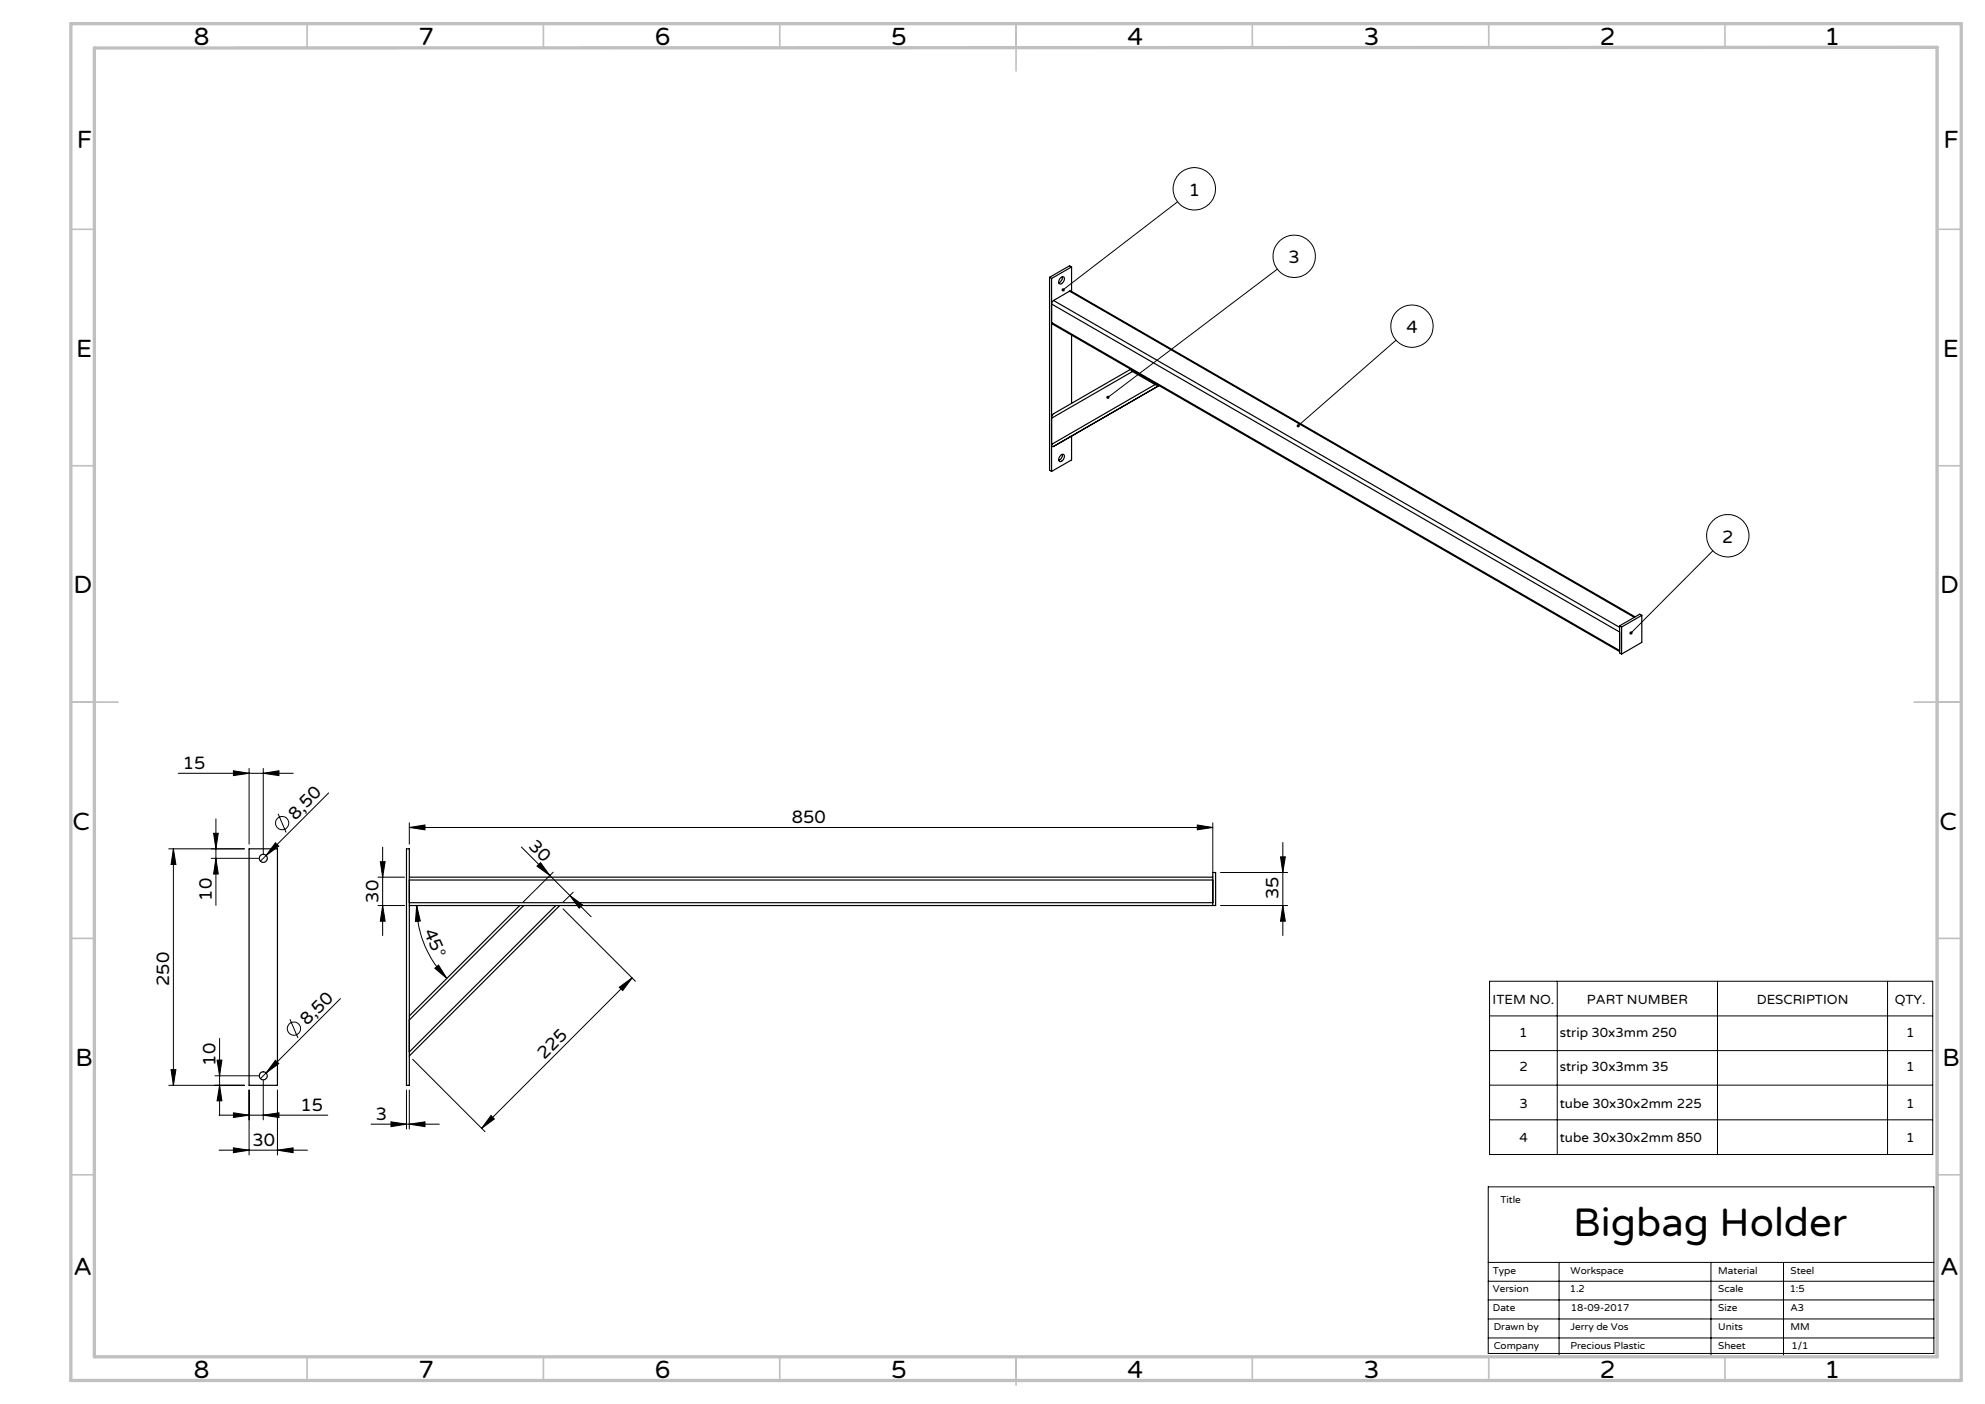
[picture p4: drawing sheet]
<svg xmlns="http://www.w3.org/2000/svg" width="420mm" height="297mm" viewBox="0 0 420 297" stroke-linecap="round" stroke-linejoin="round" font-family="sans-serif">
<!-- layer: Laag 1 -->
<g fill="none" stroke="#000" stroke-width=".21">
<path d="M249.2 42.7l-24.3 18.6M270.3 56.9l-35.9 27.2M295.4 72l-20.7 18.1M362.4 116.5l-17.3 17.4M35.7 179.6h16M36.7 179.6v50M36.7 179.6l.5 3.3h-1zM37.7 163.6h24.4M45.2 176.3h1l-.5 3.3zM45.7 173.2v18.3M49.4 163.1l3.3 .5-3.3 .5zM52.7 162.6v16"/>
<path d="M55.7 163.6l3.3-.5v1zM55.7 162.6v18M58.3 178.3l.7 .7-2.7 2zM58.8 172.2l1.7 3.9M69.5 167.7l-13.2 13.3M81 179.2v18.7M86.6 175l3.3-.5v1zM86.6 174.1v4.5M86.6 175h170M110.3 179.2l14.8 14.7M253.3 174.5l3.3 .5-3.3 .5zM256.6 174.1v10.5"/>
<path d="M271.4 178.2v19.7M44.7 181.6h10M45.7 181.6l.5 3.3h-1zM56.3 181l-1.2 1.2M80 191.6h5.6M80 185.6h5.6M80.5 182.3h1l-.5 3.3zM81 191.6l.5 3.3h-1zM88.2 191.6l.7 3.2-1 .1zM88.2 191.6a22 22 0 0 0 6.3 15.4M113.6 183.2l.8-.7 1.9 2.7zM117.1 184.5l-6.4 6.3"/>
<path d="M119.1 192.3l15.3 15.3M120.6 189.4l2.7 2-.7 .7zM121.3 188.7l-2.2 2.1M258.2 184.6h14.3M258.2 191.6h14.3M270.9 181.3h1.1l-.6 3.3zM271.4 191.6l.6 3.3h-1.1zM46.5 219.7v16.2M61.3 215.6l1.7 4M72 211.2l-16.9 17M92 204.8l.8-.7 1.7 2.9zM131 208.8l2.7-1.9-1.9 2.6z"/>
<path d="M133.7 206.9l-31.8 31.8M315.2 207.6h93.7v36.6h-93.7zM315.2 214.9h93.7M329.5 207.6v36.6M363.4 207.6v36.6M399.4 207.6v36.6M35.7 229.6h16M36.2 226.3h1l-.5 3.3zM45.5 227.6h9.2M45.9 224.3h1.1l-.5 3.3zM46.4 235.9h23M46.5 229.6l.5 3.3h-1.1z"/>
<path d="M49.4 235.4l3.3 .5-3.3 .5zM52.7 230.6v13.7M55.7 235.9l3.3-.5v1zM55.7 228.6v8.3M58.3 224.3l.7 .7-2.7 2zM58.7 230.6v13.7M78.5 237.8h14.5M82.7 237.3l3.3 .5-3.3 .5zM86 230.6v8.2M86.6 237.8l3.3-.5v1zM86.6 230.6v8.2M87.3 224.1l15.3 15.3"/>
<path d="M103.9 236l.7 .7-2.7 2zM315.2 222.2h93.7M315.2 229.5h93.7M315.2 236.9h93.7M46.4 243.3h18.7M49.4 242.8l3.3 .5-3.3 .5zM58.7 243.3l3.3-.5v1zM314.9 251.1h94.3v35.2h-94.3zM409.9 251.1v35.9h-94.9M314.9 267h94.3M314.9 271h94.3M314.9 275h94.3"/>
<path d="M314.9 279h94.3M329.9 267v20.1M362 267v20.1M377.4 267v20.1M314.9 283h94.3M314.9 287.1h95"/>
<circle cx="252.7" cy="39.9" r="4.5"/>
<circle cx="273.8" cy="54.2" r="4.5"/>
<circle cx="298.7" cy="69" r="4.5"/>
<circle cx="365.6" cy="113.3" r="4.5"/>
<circle cx="59.7" cy="174.1" r="1.4"/>
<circle cx="62.2" cy="217.6" r="1.4"/>
</g>
<path d="M409.9 251.1v35.9h-95" fill="none" stroke="#c0c0c0" stroke-width=".21"/>
<g fill="none" stroke="#c0c0c0" stroke-width=".35">
<path d="M65 5v5M115 5v5M165 5v5M215 5v10M265 5v5M315 5v5M365 5v5M15 48.5h5M410 48.5h5M15 98.5h5M410 98.5h5M15 148.5h10"/>
<path d="M405 148.5h10M15 198.5h5M410 198.5h5M15 248.5h5M410 248.5h5M65 287v5M115 287v5M165 287v5M215 287v6M265 287v5M315 287v5M365 287v5"/>
</g>
<path d="M15 5h400v287h-400zM20 10.2l389.9-.2v277h-389.9z" fill="none" stroke="#c0c0c0" stroke-width=".7"/>
<g fill="#000">
<path d="M58.3 178.3l.7 .7-2.7 2zM58.3 224.3l.7 .7-2.7 2z"/>
<path d="M224.7 61.1v.4l.2-.2-.2 .2a.34 .34 0 0 0 .5 .1 .34 .34 0 0 0 0-.5 .34 .34 0 0 0-.5 0zM234.2 83.8l-.1 .4 .3-.1-.3 .1a.34 .34 0 0 0 .5 .1 .34 .34 0 0 0 .1-.5 .34 .34 0 0 0-.5 0zM274.4 89.9v.4l.3-.2-.3 .2a.34 .34 0 0 0 .5 0 .34 .34 0 0 0 0-.5 .34 .34 0 0 0-.5 .1zM344.9 133.6l-.1 .2v.4l.3-.3-.3 .3a.35 .35 0 0 0 .5 0 .35 .35 0 0 0 .1-.5 .35 .35 0 0 0-.5-.1z"/>
<path d="M45.7 181.6l.5 3.3h-1zM45.2 176.3h1l-.5 3.3z"/>
<path d="M88.2 191.6l.7 3.2-1 .1zM92 204.8l.8-.7 1.7 2.9z"/>
<path d="M113.6 183.2l.8-.7 1.9 2.7zM120.6 189.4l2.7 2-.7 .7z"/>
<path d="M270.9 181.3h1.1l-.6 3.3zM271.4 191.6l.6 3.3h-1.1zM80.5 182.3h1l-.5 3.3zM81 191.6l.5 3.3h-1zM36.7 179.6l.5 3.3h-1zM36.2 226.3h1l-.5 3.3zM45.9 224.3h1.1l-.5 3.3zM46.5 229.6l.5 3.3h-1.1z"/>
<path d="M131 208.8l2.7-1.9-1.9 2.6zM103.9 236l.7 .7-2.7 2z"/>
<path d="M82.7 237.3l3.3 .5-3.3 .5zM86.6 237.8l3.3-.5v1zM86.6 175l3.3-.5v1zM253.3 174.5l3.3 .5-3.3 .5z"/>
<path d="M58.7 243.3l3.3-.5v1zM49.4 242.8l3.3 .5-3.3 .5zM55.7 163.6l3.3-.5v1zM49.4 163.1l3.3 .5-3.3 .5zM55.7 235.9l3.3-.5v1zM49.4 235.4l3.3 .5-3.3 .5z"/>
</g>
<g fill="none" stroke="#000" stroke-width=".25">
<path d="M222.1 58.7l.4 .2M222.1 58.7v40.8l.4 .2M222.5 58.9v40.8M224.4 58.8a.47 .47 0 0 1 .6-.2 .47 .47 0 0 1 .2 .7 .72 .72 0 0 1-.4 .6 .72 .72 0 0 1-.8 0l.1-.6zM224.8 58.6a1.25 1.25 0 0 1-.8 1.2M226.7 56.5l-4.2 2.4M226.7 56.5v5.2M226.7 56.5l-.4-.3-4.2 2.5M222.9 63.6l-.3 .3-.1 .4 120.2 69.4M222.9 63.6l119.8 69.1M226.3 61.6h.3l119.4 68.9M226.3 61.6l-3.4 2"/>
<path d="M226.3 61.6l119.5 69M226.7 70.9v14.4M239.3 78.1l-16.5 9.5-.3 .5v.4l17.1-9.9M239.3 78.1l.3 .5M239.6 78.6l4.8 2.7M224.5 96.2l.4-.1a.76 .76 0 0 1-.1 1.3 .47 .47 0 0 1-.7 .1 .47 .47 0 0 1 0-.7zM224.8 96.1a1.25 1.25 0 0 1-.8 1.3M226.3 92.5l-3.4 1.9M226.7 92.2v5.1l-4.2 2.4M244.4 81.3l-21.9 12.7a.32 .32 0 0 0 .1 .4 .32 .32 0 0 0 .3 0M244.4 81.3l.8 .2M245.3 81.6l-22.4 12.8"/>
<path d="M342.7 137.6l-120.2-69.4 .1 .3 120.1 69.3M342.7 132.4v5.7l.4 .3M342.7 132.4l.4 .2M343.1 132.6v5.8M347.4 130.2l-.4-.3-4.3 2.5M347.4 130.2l-4.3 2.4M347.4 130.2v5.7l-4.3 2.5M52.7 179.6h6v50h-6zM86 179.6h.6v50h-.6zM86.6 185.6h170M86.6 186.2h170M86.6 191h170"/>
<path d="M86.6 191.6h23.4M110 191.6h.8M110 191.6l-23.4 23.3M110.8 191.6h6.8M110.8 191.6l-24.2 24.2M117.6 191.6h.8M117.6 191.6l-31 30.9M118.4 191.6h138.8v-7h-.6v7M118.4 191.6l-31.8 31.8"/>
<circle cx="55.7" cy="181.6" r=".85"/>
<circle cx="55.7" cy="227.6" r=".85"/>
</g>
<text font-size="8.5" x="332.9" y="261.6">Bigbag Holder</text>
<g font-size="5.3">
<text x="41" y="9.5">8</text>
<text x="88.5" y="9.5">7</text>
<text x="138.5" y="9.5">6</text>
<text x="188.5" y="9.5">5</text>
<text x="238.5" y="9.5">4</text>
<text x="288.5" y="9.5">3</text>
<text x="338.5" y="9.5">2</text>
<text x="386" y="9.5">1</text>
<text x="16.2" y="31.3">F</text>
<text x="411.2" y="31.3">F</text>
<text x="16.1" y="75.5">E</text>
<text x="411.1" y="75.5">E</text>
<text x="15.5" y="125.5">D</text>
<text x="410.5" y="125.5">D</text>
<text x="15.4" y="175.5">C</text>
<text x="410.4" y="175.5">C</text>
<text x="16" y="225.5">B</text>
<text x="411" y="225.5">B</text>
<text x="15.5" y="269.8">A</text>
<text x="410.5" y="269.8">A</text>
<text x="41" y="291.5">8</text>
<text x="88.5" y="291.5">7</text>
<text x="138.5" y="291.5">6</text>
<text x="188.5" y="291.5">5</text>
<text x="238.5" y="291.5">4</text>
<text x="288.5" y="291.5">3</text>
<text x="338.5" y="291.5">2</text>
<text x="386" y="291.5">1</text>
</g>
<g font-size="3.8">
<text x="251.5" y="41.5">1</text>
<text x="272.7" y="55.7">3</text>
<text x="297.6" y="70.5">4</text>
<text x="364.4" y="114.8">2</text>
<text x="38.7" y="162.6">15</text>
<text x="62.5" y="173.6" transform="rotate(-45 62.5 173.6)">8,50</text>
<text x="111.7" y="179.2" transform="rotate(45 111.7 179.2)">30</text>
<text x="167.6" y="174.1">850</text>
<text x="44.8" y="190.5" transform="rotate(-90 44.8 190.5)">10</text>
<text x="80.1" y="190.9" transform="rotate(-90 80.1 190.9)">30</text>
<text x="270.5" y="190.2" transform="rotate(-90 270.5 190.2)">35</text>
<text x="89.6" y="197.2" transform="rotate(66 89.6 197.2)">45°</text>
<text x="35.8" y="208.5" transform="rotate(-90 35.8 208.5)">250</text>
<text x="65" y="217.1" transform="rotate(-45 65 217.1)">8,50</text>
<text x="45.6" y="225.4" transform="rotate(-90 45.6 225.4)">10</text>
<text x="115.2" y="224.1" transform="rotate(-45 115.2 224.1)">225</text>
<text x="63.6" y="235">15</text>
<text x="79.5" y="236.9">3</text>
<text x="53.4" y="242.4">30</text>
</g>
<g font-size="2.8">
<text x="315.8" y="212.3">ITEM NO.</text>
<text x="335.8" y="212.3">PART NUMBER</text>
<text x="371.7" y="212.3">DESCRIPTION</text>
<text x="400.9" y="212.3">QTY.</text>
<text x="321.5" y="219.3">1</text>
<text x="330" y="219.3">strip 30x3mm 250</text>
<text x="403.3" y="219.3">1</text>
<text x="321.5" y="226.6">2</text>
<text x="330" y="226.6">strip 30x3mm 35</text>
<text x="403.3" y="226.6">1</text>
<text x="321.5" y="234.3">3</text>
<text x="330" y="234.3">tube 30x30x2mm 225</text>
<text x="403.3" y="234.3">1</text>
<text x="321.5" y="241.6">4</text>
<text x="330" y="241.6">tube 30x30x2mm 850</text>
<text x="403.3" y="241.6">1</text>
</g>
<g font-size="2.1">
<text x="317.5" y="254.4">Title</text>
<text x="315.9" y="269.4">Type</text>
<text x="332.3" y="269.4">Workspace</text>
<text x="363.6" y="269.4">Material</text>
<text x="378.9" y="269.4">Steel</text>
<text x="315.9" y="273.3">Version</text>
<text x="332.1" y="273.3">1.2</text>
<text x="363.6" y="273.3">Scale</text>
<text x="378.7" y="273.3">1:5</text>
<text x="315.9" y="277.3">Date</text>
<text x="316" y="281.4">Drawn by</text>
<text x="332.3" y="281.3">Jerry de Vos</text>
<text x="332.4" y="277.3">18-09-2017</text>
<text x="363.6" y="281.4">Units</text>
<text x="363.6" y="277.3">Size</text>
<text x="378.8" y="281.4">MM</text>
<text x="378.8" y="277.3">A3</text>
<text x="316" y="285.3">Company</text>
<text x="332.3" y="285.3">Precious Plastic</text>
<text x="363.6" y="285.3">Sheet</text>
<text x="379.1" y="285.3">1/1</text>
</g>
</svg>
